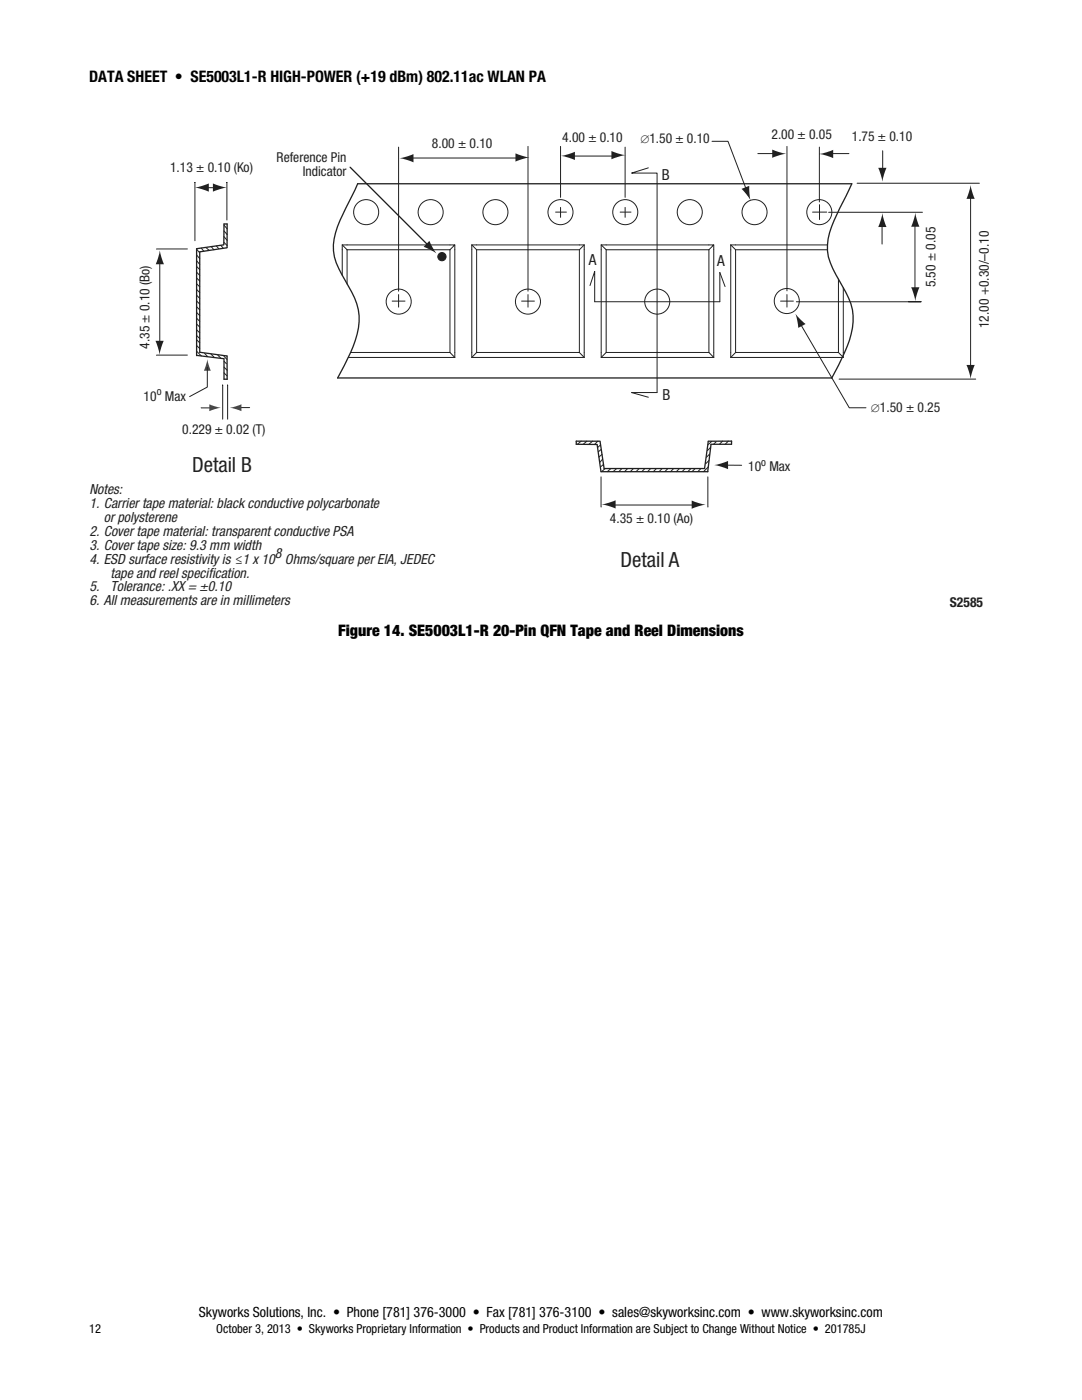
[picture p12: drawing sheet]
<svg xmlns="http://www.w3.org/2000/svg" width="216mm" height="279mm" viewBox="0 0 216 279" stroke-linecap="round" stroke-linejoin="round" font-family="sans-serif">
<g fill="none" stroke="#231f20" stroke-width=".2">
<path d="M38.9 36.4v11.6M45.3 36.4v7.5M79.5 29.4v28.7M81 31.5h23.3M105.4 29.2v28.9M111.9 29.2v10.2M113.1 31.1h10.2M124.7 29.4v10M157 29.2v28.8M163.5 29.4v10.9M193.7 37.9v36.4M37.4 49.7h-6.2"/>
<path d="M68.3 48.9v6.1M68.3 48.9h22.4l-.9 .9M68.3 48.9l1 .9M69.3 49.8h20.5M69.3 49.8v6.9M79.5 58.8v2.5M89.8 49.8v20.5M90.7 48.9v22.4M94.1 48.9h22.5M94.1 48.9l1 .9M94.1 48.9v22.4M95.1 49.8h20.5"/>
<path d="M95.1 49.8v20.5M105.4 58.8v2.5M110.9 42.3h2.1M111.9 41.4v2M115.6 49.8v20.5M116.6 48.9v22.4M116.6 48.9l-1 .9M120 48.9h22.4l-.9 .9M120 48.9l1 .9M120 48.9v22.4M121 49.8v20.5M121 49.8h20.5"/>
<path d="M123.7 42.3h2.2M124.7 41.4v2M141.5 49.8v20.5M142.4 48.9v22.4M145.8 48.9h19.3M145.8 48.9l1 .9M145.8 48.9v22.4M146.8 49.8h18.3M146.8 49.8v20.5M157 58.8v2.5M162.1 42.3h2.9M163.5 40.8v3"/>
<path d="M167.3 55.7v14.6M168.3 57.4v13.9M182.6 43.8v15.1M37.4 70.9h-6.2M69.5 71.3h21.2M70 70.3h19.8M78.3 60.1h2.5M89.8 70.3l.9 1M94.1 71.3h22.5M95.1 70.3h20.5M95.1 70.3l-1 1M104.1 60.1h2.5"/>
<path d="M115.6 70.3l1 1M120 71.3h22.4M121 70.3h20.5M121 70.3l-1 1M141.5 70.3l.9 1M145.8 71.3h22.5M146.8 70.3l-1 1M146.8 70.3h20.5M155.7 60.1h2.6M158.9 60.2h24.9h-2.5M167.3 70.3l1 1M119.9 95.2v6"/>
<path d="M141.2 95.2l.1 6M143.8 92.8l4.2 .1M121.7 100.8h17.3"/>
</g>
<path d="M71.4 36.7h98.6l-1.2 2.4a33.4 33.4 0 0 0-3.6 8.6 9.7 9.7 0 0 0 1.6 7.1 26.2 26.2 0 0 1 3.3 7 14.3 14.3 0 0 1-1.6 8.6l-2.5 5h-98.6a37.8 37.8 0 0 0 3.9-8.7 10.6 10.6 0 0 0-1.1-8.4l-1.3-2.4a11.5 11.5 0 0 1-2.2-8.2 21.5 21.5 0 0 1 2.3-6.2z" fill="none" stroke="#231f20" stroke-width=".26"/>
<g fill="#231f20">
<path d="M158.7 62.6l2 2.1-1.4 .7z"/>
<path d="M102.9 30.6l2.7 .8-2.7 .8z"/>
<path d="M79.7 31.6l2.8-.9v1.7z"/>
<path d="M85.7 48.1l1.4 2.5-2.6-1.3z"/>
<path d="M122 30.1l2.8 .9-2.8 .8z"/>
<path d="M112 31.1l2.7-.8v1.6z"/>
<path d="M154.1 29.9l2.7 .8-2.7 .8z"/>
<path d="M163.5 30.7l2.8-.8v1.7z"/>
<path d="M31 68h1.7l-.9 2.8z"/>
<path d="M31.9 50l.8 2.7h-1.6z"/>
<path d="M142.5 92.8l2.8-.8v1.6z"/>
<path d="M138 99.9l2.8 .8-2.8 .8z"/>
<path d="M120.1 100.7l2.7-.9v1.7z"/>
<path d="M182.6 42.5l.9 2.7h-1.7z"/>
<path d="M193.7 36.9l.8 2.8h-1.7z"/>
<path d="M181.8 57.3h1.7l-.9 2.8z"/>
<path d="M38.9 37.4l2.8-.8v1.7z"/>
<path d="M42.5 36.6l2.7 .8-2.7 .9z"/>
<path d="M192.8 72.8h1.7l-.8 2.8z"/>
<path d="M175.2 33.5h1.7l-.8 2.8z"/>
<path d="M148 37.7l1.5-.6 .2 2.9z"/>
</g>
<path d="M40.4 37.5h3.3M129.4 33.5l-3.4 1h5.1v43.8h-5.1l3.4 1M171 36.6h24.4M31.9 52v16.5M117.7 57l1-2.8v6h24.9v-5.8l1.1 2.8M165.3 42.4h18.8M167.4 75.7h27.3" fill="none" stroke="#231f20" stroke-width=".2"/>
<path d="M69.8 33.3l16.6 16.6z" fill="#231f20"/>
<path d="M69.8 33.3l16.6 16.6" fill="none" stroke="#231f20" stroke-width=".2"/>
<circle cx="88.2" cy="51.2" r=".82" fill="#231f20"/>
<g fill="none" stroke="#231f20" stroke-width=".2">
<path d="M151.2 30.7h3.9M165.5 30.7h3.9M176.1 30.1v3.9"/>
<circle cx="88.2" cy="51.2" r=".82"/>
</g>
<path d="M176.1 42.5l.8 2.8h-1.7z" fill="#231f20"/>
<g fill="none" stroke="#231f20" stroke-width=".2">
<path d="M142.1 28.2h3.2l4.1 10.9M39.2 58.9l.7 .6M39.2 57.8l.7 .6M39.2 56.6l.7 .6M39.2 55.5l.7 .6M39.2 54.3l.7 .7M39.2 53.2l.7 .6M39.2 52l.7 .8M39.2 50.9l.7 .7M39.2 49.7l.7 .8M40.2 49.5l.5 .7M41.1 49.4l.6 .5"/>
<path d="M42.2 49.2l.5 .6M43.2 49.1l.4 .5M44.1 49l.4 .5M44.7 48.4l.6 .6M44.7 47.2l.6 .8M44.7 46.1l.6 .7M44.7 44.9l.6 .8M176 44.8v3.9M39.2 70.1l1 .9M39.2 67l.7 .6M39.2 68.9l.7 .7M39.2 65.8l.7 .6"/>
<path d="M39.2 67.8l.7 .6M39.2 64.7l.7 .6M39.2 63.5l.7 .6M39.2 62.4l.7 .6M39.2 61.2l.7 .6M39.2 60.1l.7 .6M40.8 70.5l.6 .7M42.1 70.7l.6 .6M43.4 70.9l.7 .6M44.6 71l.7 .7M44.7 74.4l.6 .6M44.7 73.3l.6 .6"/>
<path d="M44.7 72.1l.5 .5M159.8 64.7l9.7 16.7h3.3"/>
</g>
<path d="M44.6 48.9l-5.4 .7v21.4M44.7 48.8v-4.1h.6v4.7l-5.4 .9v20M39.2 70.9l5.4 .7M39.9 70.3l5.4 .7v4.7M44.7 71.6v4.1h.6" fill="none" stroke="#231f20" stroke-width=".26"/>
<path d="M41.4 71.7l.7 2.3h-1.4z" fill="#474648"/>
<path d="M44.4 76.9v6.8M45.4 76.9v6.8M47.7 81.3l2.1 .1" fill="none" stroke="#231f20" stroke-width=".2"/>
<path d="M45.9 81.4l2.3-.7v1.4z" fill="#474648"/>
<path d="M40.1 81.4h2.2" fill="none" stroke="#231f20" stroke-width=".2"/>
<path d="M41.8 80.7l2.3 .7-2.3 .7z" fill="#474648"/>
<path d="M119.2 88.7l.7 5.4h21.4M119.7 88.1l-4.7-.1v.7h4.1M119.7 88.1l.8 5.4h20.1M141.3 88.1l-.7 5.4M141.9 88.7l-.7 5.4M146 88v.7h-4.2M146 88l-4.7 .1" fill="none" stroke="#231f20" stroke-width=".26"/>
<g fill="none" stroke="#231f20" stroke-width=".2">
<path d="M41.4 73.3v3.9l-3.6 1.9M116 88l-.8 .7M117.1 88l-.7 .7M118.3 88l-.8 .7M119.3 88l-.6 .7M119.8 88.9l-.5 .4M119.9 89.7l-.5 .5M120.1 90.7l-.6 .5M120.2 91.6l-.5 .7M120.4 92.7l-.6 .5M120.8 93.5l-.8 .6M121.9 93.5l-.7 .6"/>
<path d="M123 93.5l-.7 .6M124.1 93.5l-.6 .6M125.2 93.5l-.6 .6M126.4 93.5l-.6 .6M127.5 93.5l-.6 .6M128.7 93.5l-.6 .6M129.8 93.5l-.6 .6M131 93.5l-.6 .6M132.1 93.5l-.6 .6M133.3 93.5l-.7 .6M134.4 93.5l-.6 .6M135.6 93.5l-.7 .6"/>
<path d="M136.7 93.5l-.6 .6M137.9 93.5l-.7 .6M138.7 93.5l-.6 .6M139.9 93.5l-.7 .6M141.3 93.2l-.9 .9M141.4 91.9l-.6 .6M141.6 90.6l-.6 .7M141.8 89.3l-.6 .6M142 88.1l-.7 .7M142.9 88.2l-.5 .4M144.2 88l-.6 .7M145.3 88l-.6 .7"/>
<circle cx="73.1" cy="42.3" r="2.5"/>
<circle cx="85.9" cy="42.3" r="2.5"/>
<circle cx="98.9" cy="42.3" r="2.5"/>
<circle cx="111.8" cy="42.3" r="2.5"/>
<circle cx="124.8" cy="42.3" r="2.5"/>
<circle cx="137.6" cy="42.3" r="2.5"/>
<circle cx="150.6" cy="42.3" r="2.5"/>
<circle cx="163.5" cy="42.3" r="2.5"/>
<circle cx="79.6" cy="60.2" r="2.5"/>
<circle cx="105.3" cy="60.2" r="2.5"/>
<circle cx="131.1" cy="60.2" r="2.5"/>
<circle cx="157" cy="60.1" r="2.5"/>
</g>
<g font-size="4.2" fill="#231f20">
<text x="38.3" y="94.2">Detail B</text>
<text x="123.8" y="113.1">Detail A</text>
</g>
<g font-size="3.2">
<text x="17.8" y="16.4">DATA SHEET • SE5003L1-R HIGH-POWER (+19 dBm) 802.11ac WLAN PA</text>
<text x="67.5" y="127">Figure 14. SE5003L1-R 20-Pin QFN Tape and Reel Dimensions</text>
</g>
<g font-size="3" fill="#231f20">
<text x="132" y="36">B</text>
<text x="117.5" y="52.9">A</text>
<text x="143.1" y="53.1">A</text>
<text x="132.2" y="79.8">B</text>
</g>
<g font-size="2.8" fill="#231f20">
<text x="17.9" y="98.6">Notes:</text>
<text x="17.9" y="101.3">1. Carrier tape material: black conductive polycarbonate</text>
<text x="17.9" y="106.9">2. Cover tape material: transparent conductive PSA</text>
<text x="20.7" y="104.1">or polysterene</text>
<text x="17.9" y="109.7">3. Cover tape size: 9.3 mm width</text>
<text x="17.9" y="112.5">4. ESD surface resistivity is ≤1 x 10 Ohms/square per EIA, JEDEC</text>
<text x="54.9" y="111.4">8</text>
<text x="17.9" y="118">5.</text>
<text x="22" y="115.3">tape and reel specif</text>
<text x="22" y="118">Tolerance: .XX = ±0.10</text>
<text x="41.6" y="115.3">ication.</text>
<text x="17.9" y="120.8">6. All measurements are in millimeters</text>
</g>
<text font-size="2.8" x="39.7" y="262.8">Skyworks Solutions, Inc. • Phone [781] 376-3000 • Fax [781] 376-3100 • sales@skyworksinc.com • www.skyworksinc.com</text>
<g font-size="2.7" fill="#231f20">
<text x="86.2" y="29.5">8.00 ± 0.10</text>
<text x="112.2" y="28.4">4.00 ± 0.10</text>
<text x="129.6" y="28.6">1.50 ± 0.10</text>
<text x="153.9" y="27.8">2.00 ± 0.05</text>
<text x="170" y="28.1">1.75 ± 0.10</text>
<text x="33.9" y="34.4">1.13 ± 0.10 (Ko)</text>
<text x="55.2" y="32.4">Reference Pin</text>
<text x="60.4" y="35.1">Indicator</text>
<text x="186.7" y="57.3" transform="rotate(-90 186.7 57.3)">5.50 ± 0.05</text>
<text x="197.3" y="65.5" transform="rotate(-90 197.3 65.5)">12.00 +0.30/–0.10</text>
<text x="29.8" y="69.6" transform="rotate(-90 29.8 69.6)">4.35 ± 0.10 (Bo)</text>
<text x="28.7" y="79.9">10 Max</text>
<text x="175.6" y="82.1">1.50 ± 0.25</text>
<text x="36.4" y="86.6">0.229 ± 0.02 (T)</text>
<text x="149.3" y="94.1">10 Max</text>
<text x="121.7" y="104.4">4.35 ± 0.10 (Ao)</text>
<text x="189.5" y="121.1">S2585</text>
</g>
<g font-size="2.5">
<text x="17.8" y="266.1">12</text>
<text x="43.2" y="266.1">October 3, 2013 • Skyworks Proprietary Information • Products and Product Information are Subject to Change Without Notice • 201785J</text>
</g>
<g font-size="2.2" fill="#231f20">
<text x="127.8" y="28.6">∅</text>
<text x="31.3" y="78.8">o</text>
<text x="173.8" y="82.1">∅</text>
<text x="151.9" y="93">o</text>
</g>
</svg>
